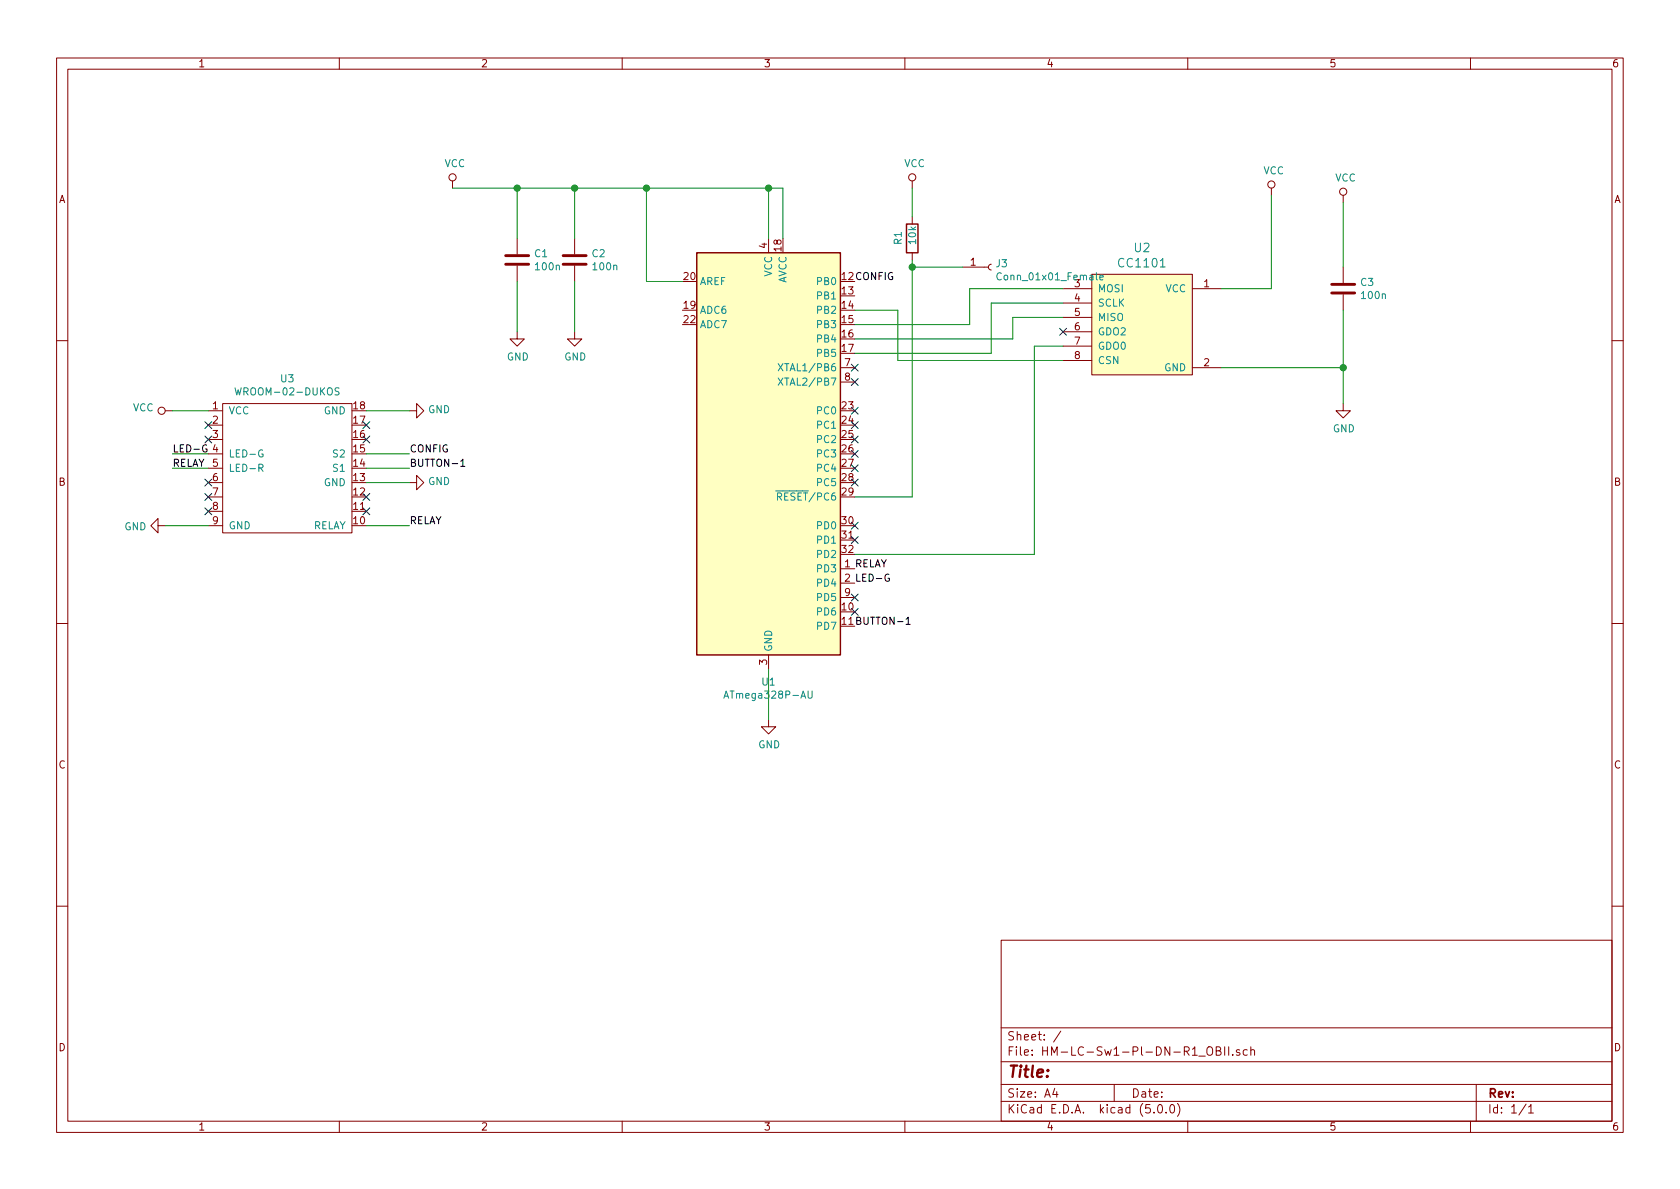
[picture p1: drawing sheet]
EESchema Schematic File Version 4
LIBS:HM-LC-Sw1-Pl-DN-R1_OBII-cache
EELAYER 26 0
EELAYER END
$Descr A4 11693 8268
encoding utf-8
Sheet 1 1
Title ""
Date ""
Rev ""
Comp ""
Comment1 ""
Comment2 ""
Comment3 ""
Comment4 ""
$EndDescr
$Comp
L MCU_Microchip_ATmega:ATmega328P-AU U1
U 1 1
P 5350 3150
F 0 "U1" H 5350 1564 50  0000 C CNN
F 1 "ATmega328P-AU" H 5350 1473 50  0000 C CNN
F 2 "Package_QFP:TQFP-32_7x7mm_P0.8mm" H 5350 3150 50  0001 C CIN
F 3 "http://ww1.microchip.com/downloads/en/DeviceDoc/ATmega328_P%20AVR%20MCU%20with%20picoPower%20Technology%20Data%20Sheet%2040001984A.pdf" H 5350 3150 50  0001 C CNN
	1    5350 3150
	1    0    0    -1  
$EndComp
$Comp
L power:VCC #PWR0101
U 1 1
P 3150 1300
F 0 "#PWR0101" H 3150 1150 50  0001 C CNN
F 1 "VCC" H 3167 1473 50  0000 C CNN
F 2 "" H 3150 1300 50  0001 C CNN
F 3 "" H 3150 1300 50  0001 C CNN
	1    3150 1300
	1    0    0    -1  
$EndComp
$Comp
L power:GND #PWR0102
U 1 1
P 5350 5000
F 0 "#PWR0102" H 5350 4750 50  0001 C CNN
F 1 "GND" H 5355 4827 50  0000 C CNN
F 2 "" H 5350 5000 50  0001 C CNN
F 3 "" H 5350 5000 50  0001 C CNN
	1    5350 5000
	1    0    0    -1  
$EndComp
Wire Wire Line
	5350 4650 5350 5000
Wire Wire Line
	3150 1300 3600 1300
Wire Wire Line
	5450 1300 5450 1650
Wire Wire Line
	5350 1300 5350 1650
Connection ~ 5350 1300
Wire Wire Line
	5350 1300 5450 1300
Wire Wire Line
	4750 1950 4500 1950
Wire Wire Line
	4500 1950 4500 1300
Connection ~ 4500 1300
Wire Wire Line
	4500 1300 5350 1300
$Comp
L Device:C C2
U 1 1
P 4000 1800
F 0 "C2" H 4115 1846 50  0000 L CNN
F 1 "100n" H 4115 1755 50  0000 L CNN
F 2 "Capacitor_SMD:C_0603_1608Metric_Pad1.05x0.95mm_HandSolder" H 4038 1650 50  0001 C CNN
F 3 "~" H 4000 1800 50  0001 C CNN
	1    4000 1800
	1    0    0    -1  
$EndComp
$Comp
L Device:C C1
U 1 1
P 3600 1800
F 0 "C1" H 3715 1846 50  0000 L CNN
F 1 "100n" H 3715 1755 50  0000 L CNN
F 2 "Capacitor_SMD:C_0603_1608Metric_Pad1.05x0.95mm_HandSolder" H 3638 1650 50  0001 C CNN
F 3 "~" H 3600 1800 50  0001 C CNN
	1    3600 1800
	1    0    0    -1  
$EndComp
$Comp
L power:GND #PWR0103
U 1 1
P 4000 2300
F 0 "#PWR0103" H 4000 2050 50  0001 C CNN
F 1 "GND" H 4005 2127 50  0000 C CNN
F 2 "" H 4000 2300 50  0001 C CNN
F 3 "" H 4000 2300 50  0001 C CNN
	1    4000 2300
	1    0    0    -1  
$EndComp
$Comp
L power:GND #PWR0104
U 1 1
P 3600 2300
F 0 "#PWR0104" H 3600 2050 50  0001 C CNN
F 1 "GND" H 3605 2127 50  0000 C CNN
F 2 "" H 3600 2300 50  0001 C CNN
F 3 "" H 3600 2300 50  0001 C CNN
	1    3600 2300
	1    0    0    -1  
$EndComp
Wire Wire Line
	4000 1300 4000 1650
Connection ~ 4000 1300
Wire Wire Line
	4000 1300 4500 1300
Wire Wire Line
	4000 1950 4000 2300
Wire Wire Line
	3600 2300 3600 1950
Wire Wire Line
	3600 1650 3600 1300
Connection ~ 3600 1300
Wire Wire Line
	3600 1300 4000 1300
$Comp
L Homebrew:CC1101 U2
U 1 1
P 8200 2550
F 0 "U2" H 8450 3387 60  0000 C CNN
F 1 "CC1101" H 8450 3281 60  0000 C CNN
F 2 "Homebrew:CC1101" H 8200 2550 60  0001 C CNN
F 3 "" H 8200 2550 60  0001 C CNN
	1    8200 2550
	-1   0    0    -1  
$EndComp
Wire Wire Line
	7400 2000 6750 2000
Wire Wire Line
	6750 2000 6750 2250
Wire Wire Line
	6750 2250 5950 2250
Wire Wire Line
	7400 2100 6900 2100
Wire Wire Line
	6900 2100 6900 2450
Wire Wire Line
	6900 2450 5950 2450
Wire Wire Line
	7400 2200 7050 2200
Wire Wire Line
	7050 2200 7050 2350
Wire Wire Line
	7050 2350 5950 2350
Wire Wire Line
	7400 2400 7200 2400
Wire Wire Line
	7200 2400 7200 3850
Wire Wire Line
	7200 3850 5950 3850
Wire Wire Line
	7400 2500 6250 2500
Wire Wire Line
	6250 2500 6250 2150
Wire Wire Line
	6250 2150 5950 2150
$Comp
L power:VCC #PWR0105
U 1 1
P 8850 1350
F 0 "#PWR0105" H 8850 1200 50  0001 C CNN
F 1 "VCC" H 8867 1523 50  0000 C CNN
F 2 "" H 8850 1350 50  0001 C CNN
F 3 "" H 8850 1350 50  0001 C CNN
	1    8850 1350
	1    0    0    -1  
$EndComp
Wire Wire Line
	8500 2000 8850 2000
Wire Wire Line
	8850 2000 8850 1350
$Comp
L power:VCC #PWR0106
U 1 1
P 9350 1400
F 0 "#PWR0106" H 9350 1250 50  0001 C CNN
F 1 "VCC" H 9367 1573 50  0000 C CNN
F 2 "" H 9350 1400 50  0001 C CNN
F 3 "" H 9350 1400 50  0001 C CNN
	1    9350 1400
	1    0    0    -1  
$EndComp
$Comp
L Device:C C3
U 1 1
P 9350 2000
F 0 "C3" H 9465 2046 50  0000 L CNN
F 1 "100n" H 9465 1955 50  0000 L CNN
F 2 "Capacitor_SMD:C_0603_1608Metric_Pad1.05x0.95mm_HandSolder" H 9388 1850 50  0001 C CNN
F 3 "~" H 9350 2000 50  0001 C CNN
	1    9350 2000
	1    0    0    -1  
$EndComp
$Comp
L power:GND #PWR0107
U 1 1
P 9350 2800
F 0 "#PWR0107" H 9350 2550 50  0001 C CNN
F 1 "GND" H 9355 2627 50  0000 C CNN
F 2 "" H 9350 2800 50  0001 C CNN
F 3 "" H 9350 2800 50  0001 C CNN
	1    9350 2800
	1    0    0    -1  
$EndComp
Wire Wire Line
	9350 1400 9350 1850
Wire Wire Line
	9350 2150 9350 2550
Wire Wire Line
	8500 2550 9350 2550
Connection ~ 9350 2550
Wire Wire Line
	9350 2550 9350 2800
$Comp
L power:VCC #PWR0108
U 1 1
P 6350 1300
F 0 "#PWR0108" H 6350 1150 50  0001 C CNN
F 1 "VCC" H 6367 1473 50  0000 C CNN
F 2 "" H 6350 1300 50  0001 C CNN
F 3 "" H 6350 1300 50  0001 C CNN
	1    6350 1300
	1    0    0    -1  
$EndComp
$Comp
L Device:R R1
U 1 1
P 6350 1650
F 0 "R1" V 6250 1600 50  0000 L CNN
F 1 "10k" V 6350 1600 50  0000 L CNN
F 2 "Resistor_SMD:R_0603_1608Metric_Pad1.05x0.95mm_HandSolder" V 6280 1650 50  0001 C CNN
F 3 "~" H 6350 1650 50  0001 C CNN
	1    6350 1650
	1    0    0    -1  
$EndComp
Wire Wire Line
	6350 1300 6350 1500
Wire Wire Line
	6350 3450 5950 3450
$Comp
L Connector:Conn_01x01_Female J3
U 1 1
P 6900 1850
F 0 "J3" H 6927 1876 50  0000 L CNN
F 1 "Conn_01x01_Female" H 6927 1785 50  0000 L CNN
F 2 "Connector_PinHeader_2.00mm:PinHeader_1x01_P2.00mm_Vertical" H 6900 1850 50  0001 C CNN
F 3 "~" H 6900 1850 50  0001 C CNN
	1    6900 1850
	1    0    0    -1  
$EndComp
Wire Wire Line
	6700 1850 6350 1850
Wire Wire Line
	6350 1800 6350 1850
Connection ~ 6350 1850
Wire Wire Line
	6350 1850 6350 3450
Text Label 5950 1950 0    50   ~ 0
CONFIG
Text Label 5950 3950 0    50   ~ 0
RELAY
Text Label 5950 4050 0    50   ~ 0
LED-G
$Comp
L Homebrew:WROOM-02-DUKOS U3
U 1 1
P 2000 3800
F 0 "U3" H 2000 4975 50  0000 C CNN
F 1 "WROOM-02-DUKOS" H 2000 4884 50  0000 C CNN
F 2 "Homebrew:ESP-WROOM-02-Dukos" H 2000 3800 50  0001 C CNN
F 3 "" H 2000 3800 50  0001 C CNN
	1    2000 3800
	1    0    0    -1  
$EndComp
$Comp
L power:VCC #PWR0111
U 1 1
P 1200 2850
F 0 "#PWR0111" H 1200 2700 50  0001 C CNN
F 1 "VCC" V 1218 2977 50  0000 L CNN
F 2 "" H 1200 2850 50  0001 C CNN
F 3 "" H 1200 2850 50  0001 C CNN
	1    1200 2850
	0    -1   -1   0   
$EndComp
Text Label 1200 3150 0    50   ~ 0
LED-G
Wire Wire Line
	1450 2850 1200 2850
Wire Wire Line
	1200 3150 1450 3150
Text Label 2850 3650 0    50   ~ 0
RELAY
Wire Wire Line
	2550 3650 2850 3650
Text Label 2850 3250 0    50   ~ 0
BUTTON-1
Wire Wire Line
	2850 3250 2550 3250
$Comp
L power:GND #PWR0112
U 1 1
P 2850 2850
F 0 "#PWR0112" H 2850 2600 50  0001 C CNN
F 1 "GND" V 2855 2722 50  0000 R CNN
F 2 "" H 2850 2850 50  0001 C CNN
F 3 "" H 2850 2850 50  0001 C CNN
	1    2850 2850
	0    -1   -1   0   
$EndComp
Wire Wire Line
	2850 2850 2550 2850
$Comp
L power:GND #PWR0113
U 1 1
P 2850 3350
F 0 "#PWR0113" H 2850 3100 50  0001 C CNN
F 1 "GND" V 2855 3222 50  0000 R CNN
F 2 "" H 2850 3350 50  0001 C CNN
F 3 "" H 2850 3350 50  0001 C CNN
	1    2850 3350
	0    -1   -1   0   
$EndComp
Wire Wire Line
	2850 3350 2550 3350
$Comp
L power:GND #PWR0114
U 1 1
P 1150 3650
F 0 "#PWR0114" H 1150 3400 50  0001 C CNN
F 1 "GND" V 1155 3522 50  0000 R CNN
F 2 "" H 1150 3650 50  0001 C CNN
F 3 "" H 1150 3650 50  0001 C CNN
	1    1150 3650
	0    1    1    0   
$EndComp
Wire Wire Line
	1450 3650 1150 3650
NoConn ~ 2550 2950
NoConn ~ 2550 3050
NoConn ~ 2550 3450
NoConn ~ 2550 3550
NoConn ~ 1450 3550
NoConn ~ 1450 3450
NoConn ~ 1450 3350
NoConn ~ 1450 3050
NoConn ~ 1450 2950
Text Label 1200 3250 0    50   ~ 0
RELAY
Wire Wire Line
	1200 3250 1450 3250
Text Label 2850 3150 0    50   ~ 0
CONFIG
Wire Wire Line
	2550 3150 2850 3150
Text Label 5950 4350 0    50   ~ 0
BUTTON-1
NoConn ~ 5950 2550
NoConn ~ 5950 2650
NoConn ~ 5950 2850
NoConn ~ 5950 2950
NoConn ~ 5950 3050
NoConn ~ 5950 3150
NoConn ~ 5950 3250
NoConn ~ 5950 3350
NoConn ~ 5950 3650
NoConn ~ 5950 3750
NoConn ~ 5950 4150
NoConn ~ 5950 4250
NoConn ~ 7400 2300
$EndSCHEMATC
